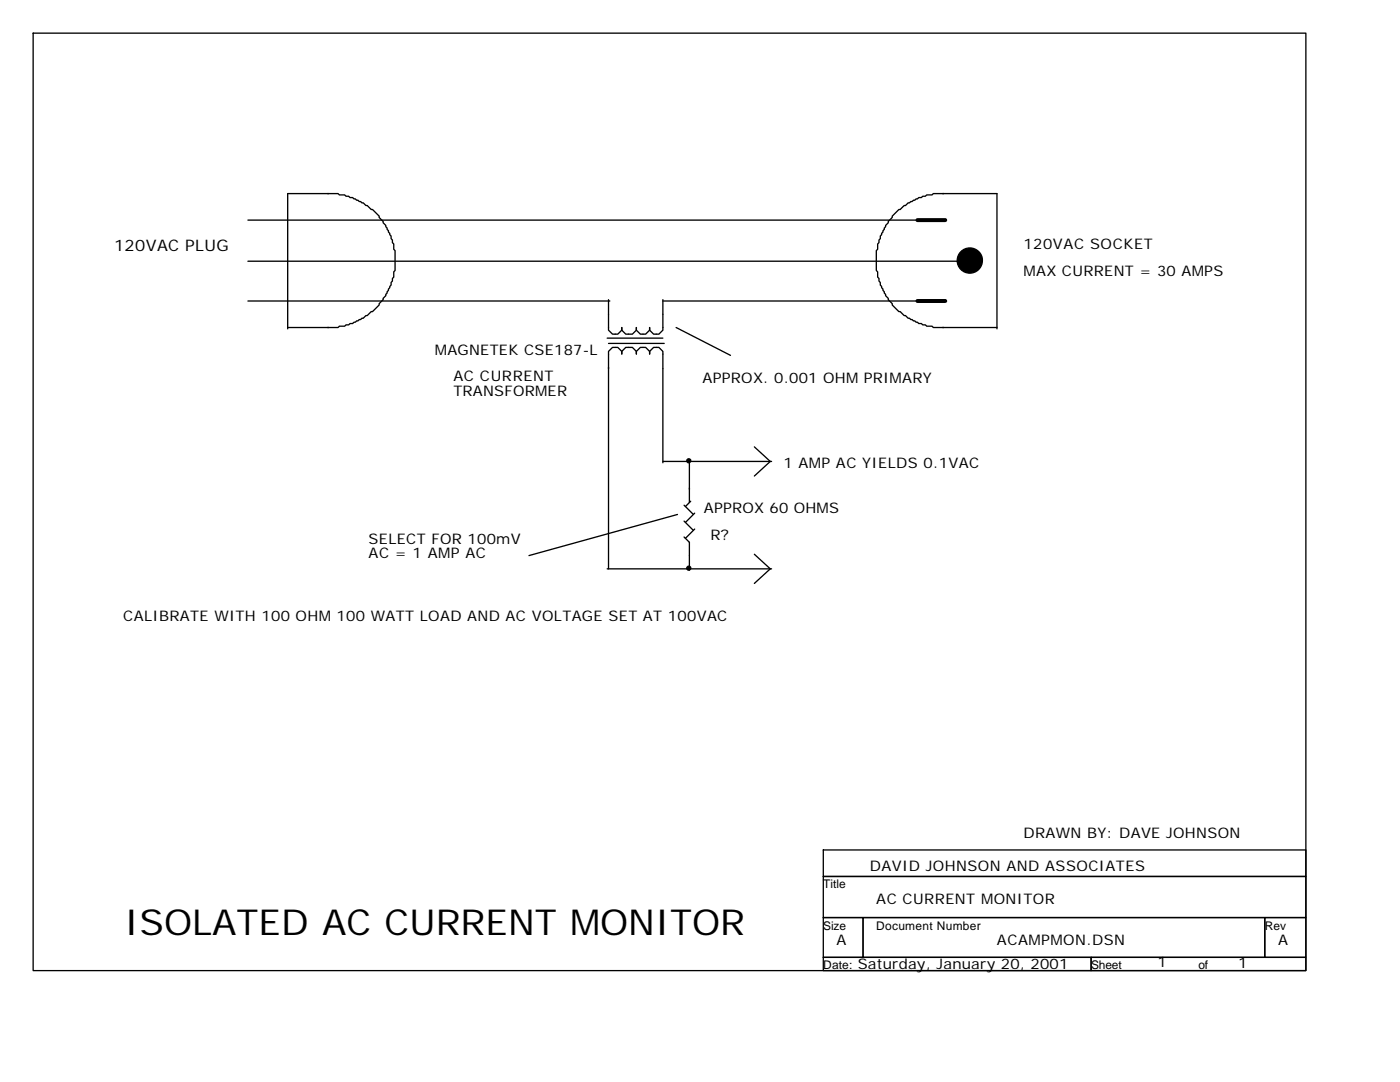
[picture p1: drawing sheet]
<svg xmlns="http://www.w3.org/2000/svg" width="279mm" height="216mm" viewBox="0 0 279 216" stroke-linecap="round" stroke-linejoin="round" font-family="sans-serif">
<g fill="none" stroke="#000" stroke-width=".26">
<path d="M6.6 6.6h254v187.1h-254zM65.4 38.6h2.1l.2 .3h1.1l.3 .3h.5l.2 .2h.6l1.3 .8 .8 .3 .5 .5h.3l.8 .8h.2l1.4 1.3v.3l.8 .8v.2l.5 .6v.2l1.1 1.9v.5l.2 .3v.5l.3 .3v1l.2 .3v4l-.2 .2v1.1l-.3 .3v.5l-.2 .3v.5l-1.1 1.8v.3l-.5 .5v.3l-.8 .8v.3l-1.4 1.3h-.2l-.8 .8h-.3l-.5 .5-.8 .3-1.3 .8h-.6l-.2 .2h-.5l-.3 .3h-1.1l-.2 .3h-2.1M65.6 38.6h-8.2v27M188.1 38.6h10.9v27M188.4 38.6h-2.1l-.3 .3h-1.1l-.2 .3h-.6l-.2 .2h-.5l-1.9 1.1h-.3l-.5 .5h-.3l-.7 .8h-.3l-1.3 1.3v.3l-.8 .8v.2l-.6 .6-.2 .8-.8 1.3v.5l-.3 .3v.5l-.2 .3v1l-.3 .3v4l.3 .2v1.1l.2 .3v.5l.3 .3v.5l.8 1.3 .2 .8 .6 .5v.3l.8 .8v.3l1.3 1.3h.3l.7 .8h.3l.5 .5 .8 .3 1.4 .8h.5l.2 .2h.6l.2 .3h1.1l.3 .3h2.1M49.5 52.1h141.8M49.5 43.9h133.9M121.4 59.8v6.1l.8 .8h1.1l.8-.8v-.5v.5l.8 .8h1.3l.8-.8v-.5v.5l.8 .8h1.1l.7-.8v-.5v.5l.8 .8h1.1l.8-.8v-6.1M49.5 60.1h72.2M57.4 65.4h8.2M121.2 67.5h11.1M121.4 68.5h11.2"/>
<path d="M132.3 60.1h51.1M134.9 65.4l10.9 5.5M188.1 65.4h10.9M132.3 92.3v-22.2l-.8-.8h-1.1l-.8 .8v.5v-.5l-.7-.8h-1.1l-.8 .8v.5v-.5l-.8-.8h-1.3l-.8 .8v.5v-.5l-.8-.8h-1.1l-.8 .8v43.4M132.3 92.1h21.7M137.6 92.1v8.2M150.5 89.2l3.2 2.9-3.2 2.9M121.2 113.5h32.8M135.2 102.7l-29.6 8.2M136.5 107.2l1.1 1v5.6M136.5 104l1.9 1.8M136.5 100.8l1.9 1.9"/>
<path d="M137.8 100l-1 1.1M138.6 105.6l-1.8 1.8M138.6 102.4l-1.8 1.8M150.5 110.6l3.2 2.9-3.2 2.9M164.3 169.6h96.3v5.3h-96.3zM164.3 174.9h96.3v8.2h-96.3zM164.3 183.1h7.9v7.9h-7.9zM164.3 191h53.5v2.7h-53.5zM172.2 183.1h80.2v7.9h-80.2zM217.8 191h42.8v2.7h-42.8zM252.4 183.1h8.2v7.9h-8.2z"/>
</g>
<path d="M183.1 43.9h5.5M183.1 60.1h5.5" fill="none" stroke="#000" stroke-width=".79"/>
<g fill="#000" stroke="#000" stroke-width=".26">
<circle cx="193.5" cy="52" r="2.51"/>
<circle cx="137.5" cy="91.9" r=".4"/>
<circle cx="137.5" cy="113.4" r=".4"/>
</g>
<text font-size="7.1" x="24.9" y="186.5">ISOLATED AC CURRENT MONITOR</text>
<text font-size="3.2" x="22.8" y="50">120VAC PLUG</text>
<g font-size="2.9">
<text x="204.3" y="49.7">120VAC SOCKET</text>
<text x="204.3" y="55">MAX CURRENT = 30 AMPS</text>
<text x="86.8" y="70.9">MAGNETEK CSE187-L</text>
<text x="90.5" y="75.9">AC CURRENT</text>
<text x="140.2" y="76.5">APPROX. 0.001 OHM PRIMARY</text>
<text x="90.5" y="79.1">TRANSFORMER</text>
<text x="156.4" y="93.4">1 AMP AC YIELDS 0.1VAC</text>
<text x="140.5" y="102.4">APPROX 60 OHMS</text>
<text x="141.8" y="107.7">R?</text>
<text x="73.6" y="108.5">SELECT FOR 100mV</text>
<text x="73.6" y="111.4">AC = 1 AMP AC</text>
<text x="24.6" y="123.8">CALIBRATE WITH 100 OHM 100 WATT LOAD AND AC VOLTAGE SET AT 100VAC</text>
<text x="204.3" y="167.2">DRAWN BY: DAVE JOHNSON</text>
<text x="173.6" y="173.8">DAVID JOHNSON AND ASSOCIATES</text>
<text x="174.9" y="180.4">AC CURRENT MONITOR</text>
<text x="167" y="188.6">A</text>
<text x="199" y="188.6">ACAMPMON.DSN</text>
<text x="255.1" y="188.6">A</text>
<text x="171.2" y="193.4">Saturday, January 20, 2001</text>
<text x="231" y="192.9">1</text>
<text x="247.1" y="193.1">1</text>
</g>
<g font-size="2.4">
<text x="164.3" y="177.3">Title</text>
<text x="164.3" y="185.5">Size</text>
<text x="174.9" y="185.5">Document Number</text>
<text x="252.4" y="185.5">Rev</text>
<text x="164.3" y="193.4">Date:</text>
<text x="217.8" y="193.4">Sheet</text>
<text x="239.2" y="193.4">of</text>
</g>
</svg>
